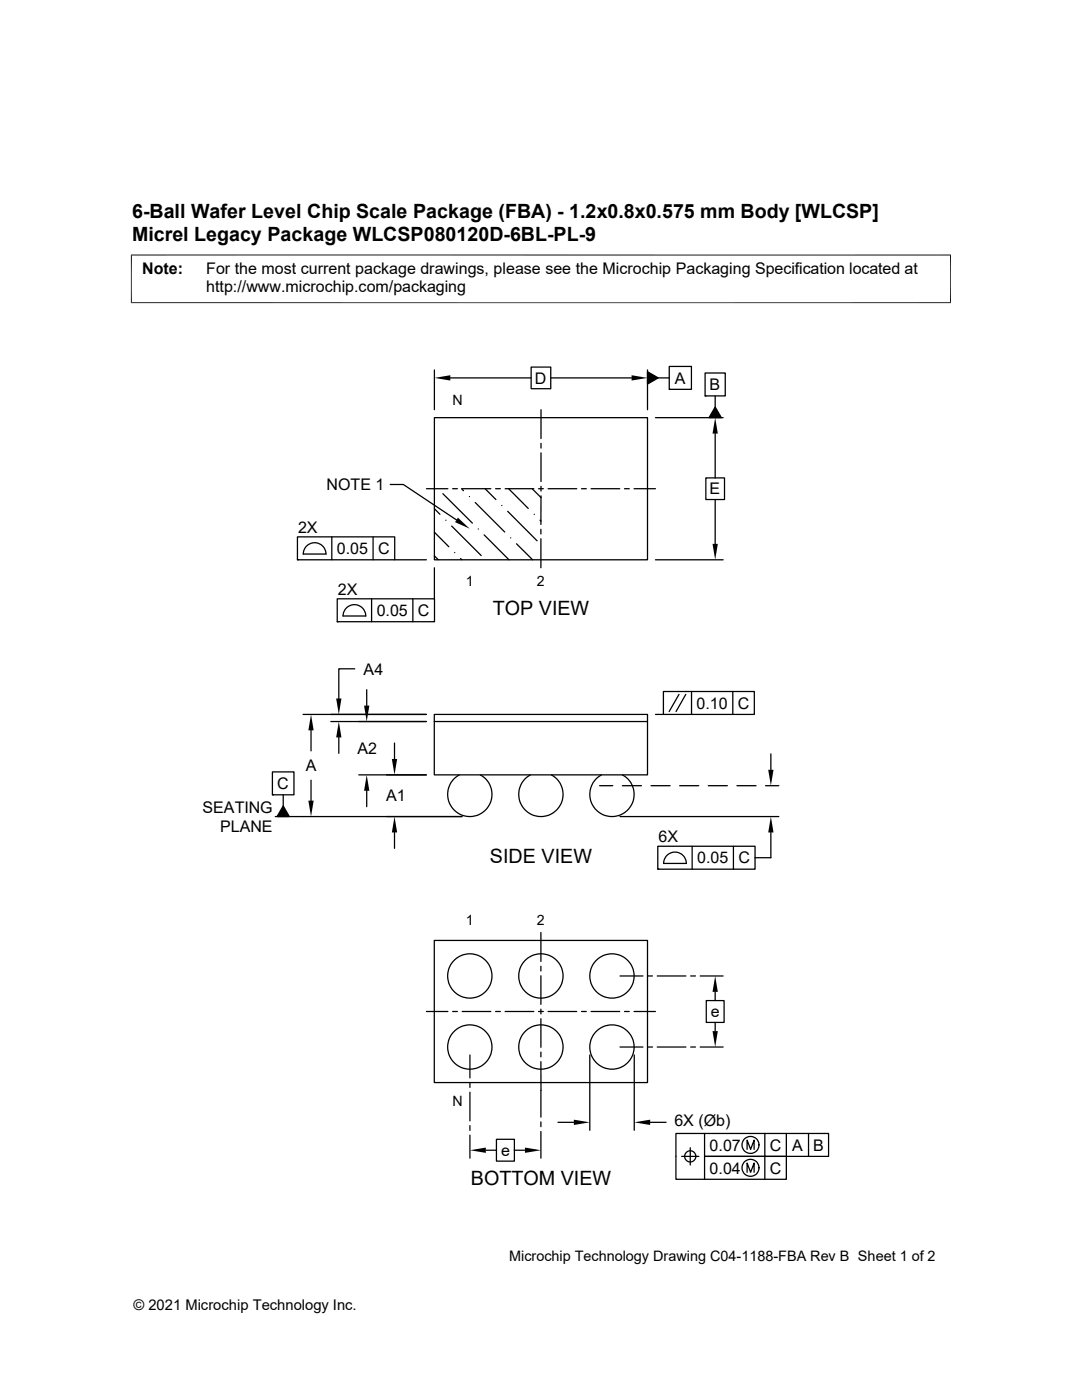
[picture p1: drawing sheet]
<svg xmlns="http://www.w3.org/2000/svg" width="216mm" height="279mm" viewBox="0 0 216 279" stroke-linecap="round" stroke-linejoin="round" font-family="sans-serif">
<g fill="none" stroke="#000" stroke-width=".25">
<path d="M86.7 73.8v8M89.9 75.4h16.1M106 73.3h3.9v4.3h-3.9zM109.9 75.4h16.1M129.2 74.2l2.1 1.2-2.1 1.2zM129.2 73.8v8M131.3 75.4h2.2M133.5 73.1h4.5v4.6h-4.5zM133.5 77.7h.1M140.7 74.4h4v4.6h-4zM140.7 79h.1M142.7 79v2.2"/>
<path d="M77.9 96.7h2.6l10.6 7.1M85.1 97.5h4.3M86.7 83.4h42.5v28.3h-42.5zM88.4 98.5l5.9 5.9M90.3 97.5h1M92.1 97.5l.4 .4M92.2 97.5h5.7M93.7 99.1h.1M96.8 97.5l2.2 2.2M98.9 97.5h.9M100.8 97.5h5.7M101.5 97.5l3.9 4"/>
<path d="M106.2 97.5l1.8 1.8M107.5 97.5h.9M107.9 81.8v5.7M107.9 88.5v.9M107.9 90.4v5.7M107.9 97v1M107.9 99v5.7M109.4 97.5h5.7M116 97.5h1M117.9 97.5h5.8M124.6 97.5h1M126.5 97.5h4.3"/>
<path d="M130.8 83.4h13.5M140.8 95.4h3.8v4.3h-3.8zM142.7 81.2l1.2 2.2h-2.4zM142.7 86.5v8.9M142.7 99.7v8.8M59.4 107.1h19.4v4.6h-19.4zM59.4 111.7h.1M61.3 108.9a2.27 2.27 0 0 1 2.4-.4 2.27 2.27 0 0 1 1.3 2.1h-4.5l.2-1zM66.2 107.1v4.6M67.3 119.5h19.4v4.6h-19.4zM74.1 119.5v4.6M74.4 107.1v4.6"/>
<path d="M78.7 111.7h6.4M82.4 119.5v4.6M86.7 110.9l.8 .8M86.7 106.2l2.9 2.9M86.7 101.5l1.1 1.1M86.7 113.3v6.2M89 103.8h.1M90.1 105l5.9 5.9M90.7 110.3h.1M91.9 111.5l.3 .2M94.8 100.3l5.9 5.9M95.4 105.6h.1"/>
<path d="M96.6 106.7l5 5M100.1 100.9h.1M101.3 102l5.9 5.9M101.9 107.3h.1M103.1 108.5l3.2 3.2M106.6 102.6h.1M107.8 103.8l.2 .2M107.9 105.6v1M107.9 107.5v5.8M130.8 111.7h13.5M67.3 124.1h.1M69.2 121.2a2.27 2.27 0 0 1 2.5-.3 2.27 2.27 0 0 1 1.3 2h-4.5l.2-.9z"/>
<path d="M70.8 133.5h-3.2v5.9M73.2 137.6v3.2M132.4 138h18.1v4.6h-18.1zM135.5 138.6l-2 3.4M136.8 138.6l-1.9 3.4M138 138v4.6M146.2 138v4.6M54.4 154.1h4.3v4.5h-4.3zM54.4 158.6h.1M56.5 158.6v2.2M60.5 142.6h24.6M62.1 145.8v4.1"/>
<path d="M62.1 155.7v4.1M66 144h19.1M67.6 147.2v3.1M71.6 154.6h13.5M73.2 157.8v3.2M78.7 148.3v3.2M86.7 142.6h42.5v12h-42.5zM86.7 144h42.5M91.7 154.6a4.4 4.4 0 0 0-1.4 6.7 4.4 4.4 0 0 0 6.9 0 4.4 4.4 0 0 0-1.4-6.7M105.8 154.6a4.4 4.4 0 0 0-1.3 6.7 4.4 4.4 0 0 0 6.8 0 4.4 4.4 0 0 0-1.3-6.7M119.6 156.8h2.7M120 154.6a4.4 4.4 0 0 0-1.3 6.7 4.4 4.4 0 0 0 6.8 0 4.4 4.4 0 0 0-1.3-6.7"/>
<path d="M124.2 156.8h3.8M129.9 156.8h3.8M130.8 142.6h1.6M135.6 156.8h3.8M141.3 156.8h3.8M147 156.8h3.9M152.8 156.8h2.6M153.8 150.5v3.1M56.5 160.8l1.2 2.2h-2.4zM78.7 166.1v3.2M92.2 163h-37.3M123.7 163h31.7"/>
<path d="M131.3 168.9h19.4v4.6h-19.4zM131.3 173.5h.1M132.4 172.3h4.6M132.4 172.3a2.26 2.26 0 0 1 2.3-2.2 2.26 2.26 0 0 1 2.2 2.2M138.1 168.9v4.6M146.3 168.9v4.6M153.8 166.1v5.1h-3.2M86.7 187.7h42.5v28.3h-42.5zM107.9 186.1v5.8M107.9 192.8v1M107.9 194.7v5.7M123.7 194.8h4.6"/>
<path d="M129.2 194.8h1M131.1 194.8h5.8M137.8 194.8h1M139.7 194.8h4.6M140.9 199.7h3.6v4.3h-3.6zM142.7 198v1.7M85.1 201.9h4.3M90.3 201.9h1M92.2 201.9h5.7M93.8 210.5v4.6M93.8 216.1v.9M93.8 218v5.7"/>
<path d="M98.9 201.9h.9M100.8 201.9h5.7M107.5 201.9h.9M107.9 211.9v11M107.9 201.4v1M107.9 203.3v5.7M107.9 210v.9M109.4 201.9h5.7M116 201.9h1M117.7 210.5v15.1M117.9 201.9h5.8M123.7 209h4.6"/>
<path d="M124.6 201.9h1M126.5 201.9h4.3M126.6 210.5v15.1M129.2 209h1M131.1 209h5.8M137.8 209h1M139.7 209h4.6M142.7 204v1.8M93.8 224.6v1M93.8 226.5v4.6M96.9 229.6h2.2M99.1 227.4h3.5v4.3h-3.5z"/>
<path d="M102.6 229.6h2.2M107.9 223.9v1M107.9 225.8v5.3M111.3 224h3.2M129.7 224h3.2M136 230.8h3.4M137.7 229.1v3.4M140.6 226.2v4.6h16.3v4.6h-22v-9.2h30.4v4.6h-24.7v4.6M149.1 229.4v-1.9l.7 1.9 .7-1.9v1.9M149.1 234v-1.9l.7 1.9 .7-1.9v1.9M152.6 226.2v9.2M156.9 226.2v4.6"/>
<path d="M161.3 226.2v4.6"/>
<circle cx="93.8" cy="194.8" r="4.4"/>
<circle cx="107.9" cy="194.8" r="4.4"/>
<circle cx="122.1" cy="194.8" r="4.4"/>
<circle cx="93.8" cy="209" r="4.4"/>
<circle cx="107.9" cy="209" r="4.4"/>
<circle cx="122.1" cy="209" r="4.4"/>
<circle cx="137.7" cy="230.8" r="1.12"/>
<circle cx="149.8" cy="233.1" r="1.69"/>
<circle cx="149.8" cy="228.5" r="1.69"/>
</g>
<g fill="#000">
<path d="M86.7 75.4l3.2-.5v1zM126 74.9l3.2 .5-3.2 .5zM129.2 74.2l2.1 1.2-2.1 1.2zM142.7 83.4l.5 3.1h-1zM142.7 81.2l1.2 2.2h-2.4zM91.4 103.3l2.3 2.2-2.9-1.3zM142.2 108.5h1l-.5 3.2zM67.1 139.4h1l-.5 3.2zM61.5 159.8h1.1l-.5 3.2zM62.1 142.6l.5 3.2h-1.1zM67.6 144l.5 3.2h-1zM73.2 154.6l.5 3.2h-1.1z"/>
<path d="M72.6 140.8h1.1l-.5 3.2zM78.2 151.5h1l-.5 3.1zM153.3 153.6h1l-.5 3.2zM56.5 160.8l1.2 2.2h-2.4zM78.7 163l.5 3.1h-1zM153.8 163l.5 3.1h-1zM142.7 194.8l.5 3.2h-1zM142.2 205.8h1l-.5 3.2zM93.8 229.6l3.1-.6v1.1zM104.8 229l3.1 .6-3.1 .5zM114.5 223.5l3.2 .5-3.2 .5zM126.6 224l3.1-.5v1z"/>
</g>
<path d="M26.1 50.9h163.7M26.2 50.8v9.7M189.7 50.8v9.7M26.1 60.4h163.7" fill="none" stroke="#000" stroke-width=".2"/>
<g font-size="3.9">
<text x="26.4" y="43.5">6-Ball Wafer Level Chip Scale Package (FBA) - 1.2x0.8x0.575 mm Body [WLCSP]</text>
<text x="26.4" y="48.1">Micrel Legacy Package WLCSP080120D-6BL-PL-9</text>
<text x="98.3" y="122.6">TOP VIEW</text>
<text x="97.8" y="172.3">SIDE VIEW</text>
<text x="93.9" y="236.5">BOTTOM VIEW</text>
</g>
<g font-size="3.2">
<text x="28.4" y="54.7">Note:</text>
<text x="41.1" y="58.3">http://www.microchip.com/packaging</text>
<text x="41.1" y="54.7">For the most current package drawings, please see the Microchip Packaging Specification located at</text>
<text x="106.7" y="76.6">D</text>
<text x="134.7" y="76.6">A</text>
<text x="141.6" y="77.9">B</text>
<text x="65.2" y="97.8">NOTE 1</text>
<text x="141.6" y="98.7">E</text>
<text x="59.5" y="106.3">2X</text>
<text x="67.2" y="110.6">0.05</text>
<text x="75.4" y="110.6">C</text>
<text x="67.4" y="118.7">2X</text>
<text x="75.2" y="122.9">0.05</text>
<text x="83.4" y="122.9">C</text>
<text x="72.6" y="134.6">A4</text>
<text x="139" y="141.4">0.10</text>
<text x="147.2" y="141.4">C</text>
<text x="61" y="153.9">A</text>
<text x="71.3" y="150.5">A2</text>
<text x="55.3" y="157.5">C</text>
<text x="77.1" y="159.9">A1</text>
<text x="40.4" y="162.3">SEATING</text>
<text x="43.9" y="166.1">PLANE</text>
<text x="131.4" y="168.1">6X</text>
<text x="139.1" y="172.3">0.05</text>
<text x="147.3" y="172.3">C</text>
<text x="141.8" y="203">e</text>
<text x="134.6" y="224.8">6X (Øb)</text>
<text x="100" y="230.7">e</text>
<text x="141.6" y="229.6">0.07</text>
<text x="153.6" y="229.6">C</text>
<text x="158.1" y="229.6">A</text>
<text x="162.2" y="229.6">B</text>
<text x="141.6" y="234.2">0.04</text>
<text x="153.6" y="234.2">C</text>
</g>
<g font-size="2.9">
<text x="101.6" y="251.7">Microchip Technology Drawing C04-1188-FBA Rev B Sheet 1 of 2</text>
<text x="26.6" y="261.3">© 2021 Microchip Technology Inc.</text>
</g>
<g font-size="2.8">
<text x="90.3" y="80.8">N</text>
<text x="93" y="116.9">1</text>
<text x="107.1" y="116.9">2</text>
<text x="93" y="184.5">1</text>
<text x="107.1" y="184.5">2</text>
<text x="90.3" y="220.6">N</text>
</g>
</svg>
